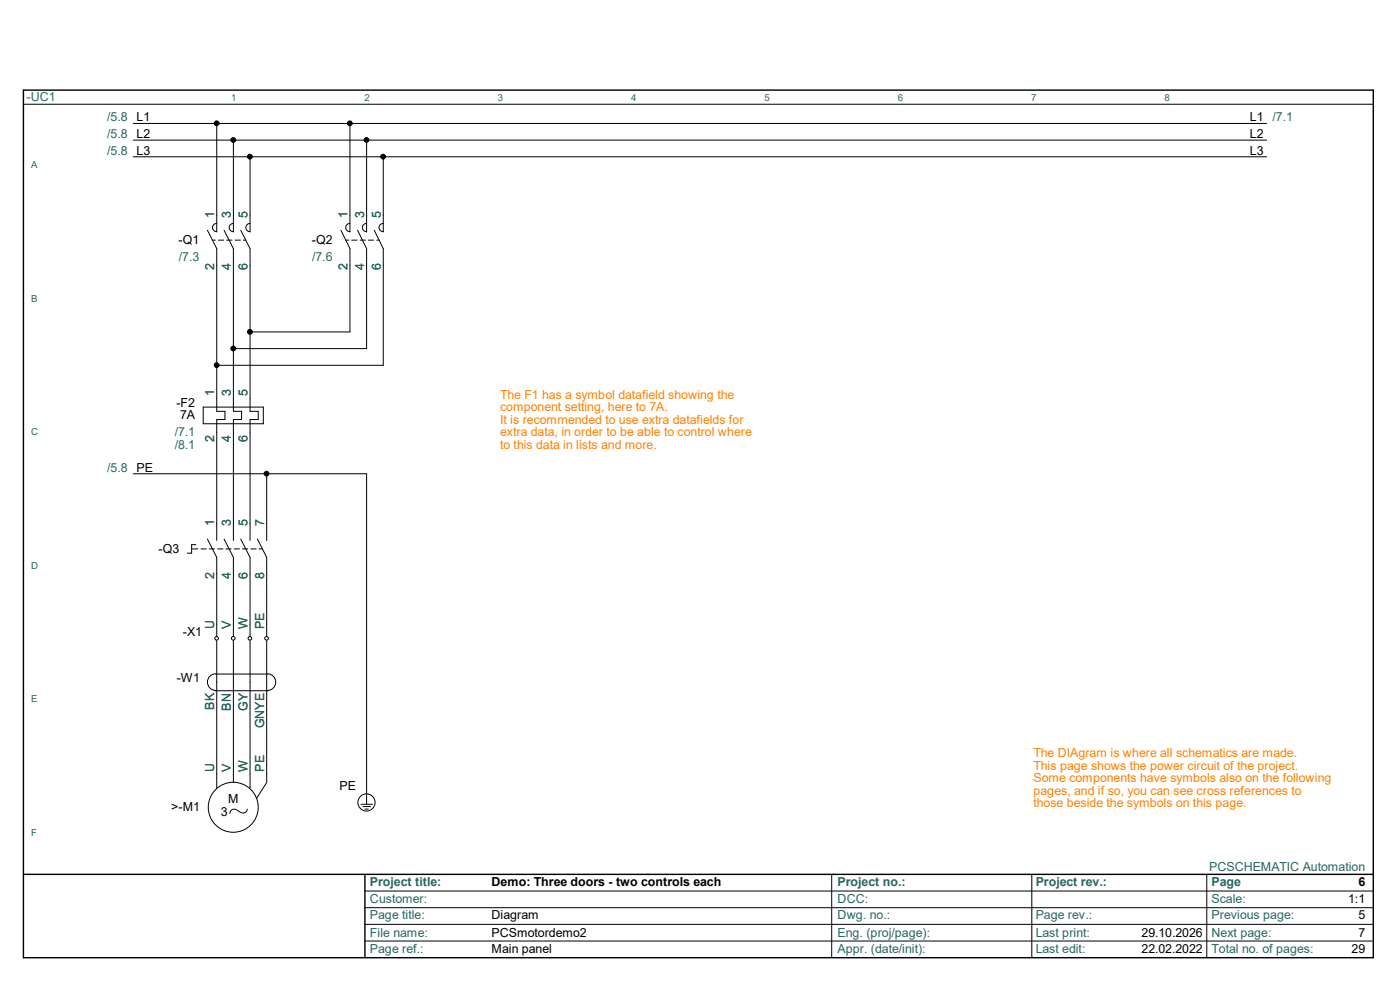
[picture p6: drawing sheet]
<svg xmlns="http://www.w3.org/2000/svg" width="420mm" height="297mm" viewBox="0 0 420 297" stroke-linecap="round" stroke-linejoin="round" font-family="sans-serif">
<path d="M7 27h405v260h-405zM7 262h405M109.5 262v25" fill="none" stroke="#000" stroke-width=".42"/>
<g fill="none" stroke="#000" stroke-width=".3">
<path d="M7.3 31.2h404.7M40 37h340M65 37v32.5M105 37v32.5M40 42h340M40 47h340M70 42v27.5M75 47v22.5M110 42v27.5M115 47v22.5M62.2 69l2.8 5.5v48.8h2.5v2.4h-2.5v36.3M63.8 72h.8"/>
<path d="M65 67a1.23 1.23 0 0 0-1.2 1.2 1.23 1.23 0 0 0 1.2 1.2M65.5 72h1.6M67.2 69l2.8 5.5v48.8h2.5v2.4h-2.5v36.3M68 72h1.6M70 67a1.23 1.23 0 0 0-1.3 1.2 1.23 1.23 0 0 0 1.3 1.2M70.5 72h1.6M72.2 69l2.8 5.5v48.8h2.5v2.4h-2.5v36.3M73 72h.7M75 67a1.23 1.23 0 0 0-1.3 1.2 1.23 1.23 0 0 0 1.3 1.2M102.3 69l2.7 5.5v25h-30M103.7 72h.9M105 67a1.23 1.23 0 0 0-1.3 1.2 1.23 1.23 0 0 0 1.3 1.2"/>
<path d="M105.5 72h1.6M107.3 69l2.7 5.5v30h-40M108 72h1.6M110 67a1.23 1.23 0 0 0-1.3 1.2 1.23 1.23 0 0 0 1.3 1.2M110.5 72h1.6M112.3 69l2.7 5.5v35h-50M113 72h.8M115 67a1.23 1.23 0 0 0-1.3 1.2 1.23 1.23 0 0 0 1.3 1.2M61 122h18v5h-18zM40 142h70v99M80 142v20M57.5 164.5h1.9"/>
<path d="M58.8 163.2h-1.3v2.6h-1.3M60.3 164.5h1.6M62.2 161.5l2.8 5.5v23.8M62.7 164.5h1.6M65.3 164.5h1.6M67.2 161.5l2.8 5.5v23.8M67.7 164.5h1.6M70.3 164.5h1.6M72.2 161.5l2.8 5.5v23.8M72.7 164.5h1.6M75.3 164.5h1.6M77.2 161.5l2.8 5.5v23.8"/>
<path d="M77.7 164.5h1M65 192v44.2M70 192v42.5M75 192v44.2M80 192v42.5l-3 4.8M64.5 207h16M64.8 202h15.5M64.8 201.9a2.5 2.5 0 0 0-2.6 2.5 2.5 2.5 0 0 0 2.6 2.5M80.3 201.9a2.5 2.5 0 0 1 2.4 2.5 2.5 2.5 0 0 1-2.4 2.5M70.9 242.7a1.23 1.23 0 0 0-1.9 1.1M71 242.7l1.2 .8M74.2 242.5a1.23 1.23 0 0 1-1.8 1"/>
<path d="M108.3 241h3.5M108.9 241.7h2.3M109.5 242.5h1M109.5 272h302.2M109.5 277h302.2M109.5 267h302.5M249.5 262v25M309.5 262v25M362 262v25M109.5 282h302.2"/>
<circle cx="65" cy="37" r=".72"/>
<circle cx="104.9" cy="37" r=".72"/>
<circle cx="70" cy="42" r=".72"/>
<circle cx="75" cy="46.9" r=".72"/>
<circle cx="109.9" cy="42" r=".72"/>
<circle cx="114.9" cy="46.9" r=".72"/>
<circle cx="75" cy="99.4" r=".72"/>
<circle cx="65" cy="109.4" r=".72"/>
<circle cx="70" cy="104.4" r=".72"/>
<circle cx="80" cy="141.9" r=".72"/>
<circle cx="65" cy="191.3" r=".55"/>
<circle cx="70" cy="191.3" r=".55"/>
<circle cx="75" cy="191.3" r=".55"/>
<circle cx="80" cy="191.3" r=".55"/>
<circle cx="70" cy="241.9" r="7.5"/>
<circle cx="109.9" cy="240.5" r="2.58"/>
</g>
<g fill="#000">
<circle cx="65" cy="37" r=".72"/>
<circle cx="104.9" cy="37" r=".72"/>
<circle cx="70" cy="42" r=".72"/>
<circle cx="75" cy="46.9" r=".72"/>
<circle cx="109.9" cy="42" r=".72"/>
<circle cx="114.9" cy="46.9" r=".72"/>
<circle cx="75" cy="99.4" r=".72"/>
<circle cx="65" cy="109.4" r=".72"/>
<circle cx="70" cy="104.4" r=".72"/>
<circle cx="80" cy="141.9" r=".72"/>
</g>
<g font-size="3.7" fill="#27675f">
<text x="8" y="30.2">-UC1</text>
<text x="32.2" y="36.4">/5.8</text>
<text x="32.2" y="41.4">/5.8</text>
<text x="381.8" y="36.4">/7.1</text>
<text x="32.2" y="46.4">/5.8</text>
<text x="64.3" y="65.3" transform="rotate(-90 64.3 65.3)">1</text>
<text x="69.2" y="65.3" transform="rotate(-90 69.2 65.3)">3</text>
<text x="74.2" y="65.3" transform="rotate(-90 74.2 65.3)">5</text>
<text x="104.2" y="65.3" transform="rotate(-90 104.2 65.3)">1</text>
<text x="109.2" y="65.3" transform="rotate(-90 109.2 65.3)">3</text>
<text x="114.2" y="65.3" transform="rotate(-90 114.2 65.3)">5</text>
<text x="53.7" y="78.2">/7.3</text>
<text x="64.3" y="80.9" transform="rotate(-90 64.3 80.9)">2</text>
<text x="69.2" y="80.9" transform="rotate(-90 69.2 80.9)">4</text>
<text x="74.2" y="80.9" transform="rotate(-90 74.2 80.9)">6</text>
<text x="93.6" y="78.2">/7.6</text>
<text x="104.2" y="80.9" transform="rotate(-90 104.2 80.9)">2</text>
<text x="109.2" y="80.9" transform="rotate(-90 109.2 80.9)">4</text>
<text x="114.2" y="80.9" transform="rotate(-90 114.2 80.9)">6</text>
<text x="64.3" y="118.8" transform="rotate(-90 64.3 118.8)">1</text>
<text x="69.2" y="118.8" transform="rotate(-90 69.2 118.8)">3</text>
<text x="74.2" y="118.8" transform="rotate(-90 74.2 118.8)">5</text>
<text x="52.4" y="130.7">/7.1</text>
<text x="52.4" y="134.4">/8.1</text>
<text x="64.3" y="132.3" transform="rotate(-90 64.3 132.3)">2</text>
<text x="69.2" y="132.3" transform="rotate(-90 69.2 132.3)">4</text>
<text x="74.2" y="132.3" transform="rotate(-90 74.2 132.3)">6</text>
<text x="32.2" y="141.4">/5.8</text>
<text x="64.3" y="157.7" transform="rotate(-90 64.3 157.7)">1</text>
<text x="69.2" y="157.7" transform="rotate(-90 69.2 157.7)">3</text>
<text x="74.2" y="157.7" transform="rotate(-90 74.2 157.7)">5</text>
<text x="79.2" y="157.7" transform="rotate(-90 79.2 157.7)">7</text>
<text x="64.3" y="173.4" transform="rotate(-90 64.3 173.4)">2</text>
<text x="69.2" y="173.4" transform="rotate(-90 69.2 173.4)">4</text>
<text x="74.2" y="173.4" transform="rotate(-90 74.2 173.4)">6</text>
<text x="79.2" y="173.4" transform="rotate(-90 79.2 173.4)">8</text>
<text x="64.3" y="188.5" transform="rotate(-90 64.3 188.5)">U</text>
<text x="69.2" y="188.5" transform="rotate(-90 69.2 188.5)">V</text>
<text x="74.2" y="188.5" transform="rotate(-90 74.2 188.5)">W</text>
<text x="79.2" y="188.5" transform="rotate(-90 79.2 188.5)">PE</text>
<text x="64.3" y="212.7" transform="rotate(-90 64.3 212.7)">BK</text>
<text x="69.2" y="212.9" transform="rotate(-90 69.2 212.9)">BN</text>
<text x="74.2" y="213.1" transform="rotate(-90 74.2 213.1)">GY</text>
<text x="79.2" y="218.3" transform="rotate(-90 79.2 218.3)">GNYE</text>
<text x="64.3" y="231.2" transform="rotate(-90 64.3 231.2)">U</text>
<text x="69.2" y="231.2" transform="rotate(-90 69.2 231.2)">V</text>
<text x="74.2" y="231.2" transform="rotate(-90 74.2 231.2)">W</text>
<text x="79.2" y="231.2" transform="rotate(-90 79.2 231.2)">PE</text>
<text x="362.8" y="260.9">PCSCHEMATIC Automation</text>
<text x="111" y="265.6">Project title:</text>
<text x="251.3" y="265.6">Project no.:</text>
<text x="310.7" y="265.6">Project rev.:</text>
<text x="363.5" y="265.6">Page</text>
<text x="111" y="270.7">Customer:</text>
<text x="111" y="275.5">Page title:</text>
<text x="251.3" y="275.5">Dwg. no.:</text>
<text x="251.3" y="270.7">DCC:</text>
<text x="310.7" y="275.5">Page rev.:</text>
<text x="363.5" y="275.5">Previous page:</text>
<text x="363.5" y="270.7">Scale:</text>
<text x="111" y="280.7">File name:</text>
<text x="251.3" y="280.7">Eng. (proj/page):</text>
<text x="310.7" y="280.7">Last print:</text>
<text x="363.5" y="280.7">Next page:</text>
<text x="111" y="285.5">Page ref.:</text>
<text x="251.3" y="285.5">Appr. (date/init):</text>
<text x="310.7" y="285.5">Last edit:</text>
<text x="363.5" y="285.5">Total no. of pages:</text>
</g>
<g font-size="3.7">
<text x="41" y="36.4">L1</text>
<text x="41" y="41.4">L2</text>
<text x="375" y="36.4">L1</text>
<text x="375" y="41.4">L2</text>
<text x="41" y="46.4">L3</text>
<text x="375" y="46.4">L3</text>
<text x="53.6" y="73.1">-Q1</text>
<text x="93.6" y="73.1">-Q2</text>
<text x="52.9" y="121.9">-F2</text>
<text x="54" y="125.7">7A</text>
<text x="41" y="141.4">PE</text>
<text x="47.6" y="165.7">-Q3</text>
<text x="54.9" y="190.7">-X1</text>
<text x="53" y="204.4">-W1</text>
<text x="101.9" y="236.9">PE</text>
<text x="51.4" y="243">&gt;-M1</text>
<text x="66.3" y="244.4">3</text>
<text x="68.5" y="240.7">M</text>
<text x="147.5" y="265.6">Demo: Three doors - two controls each</text>
<text x="407.5" y="265.6">6</text>
<text x="147.5" y="275.5">Diagram</text>
<text x="404.5" y="270.7">1:1</text>
<text x="407.5" y="275.5">5</text>
<text x="147.5" y="280.7">PCSmotordemo2</text>
<text x="342.5" y="280.7">29.10.2026</text>
<text x="407.5" y="280.7">7</text>
<text x="147.5" y="285.5">Main panel</text>
<text x="342.5" y="285.5">22.02.2022</text>
<text x="405.5" y="285.5">29</text>
</g>
<g font-size="3.7" fill="#ff8000">
<text x="150" y="119.5">The F1 has a symbol datafield showing the</text>
<text x="150" y="123.2">component setting, here to 7A.</text>
<text x="150" y="127">It is recommended to use extra datafields for</text>
<text x="150" y="130.7">extra data, in order to be able to control where</text>
<text x="150" y="134.4">to this data in lists and more.</text>
<text x="310" y="227">The DIAgram is where all schematics are made.</text>
<text x="310" y="230.7">This page shows the power circuit of the project.</text>
<text x="310" y="234.4">Some components have symbols also on the following</text>
<text x="310" y="238.2">pages, and if so, you can see cross references to</text>
<text x="310" y="242">those beside the symbols on this page.</text>
</g>
<g font-size="2.9" fill="#27675f">
<text x="69.3" y="30.4">1</text>
<text x="109.3" y="30.4">2</text>
<text x="149.4" y="30.4">3</text>
<text x="189.3" y="30.4">4</text>
<text x="229.4" y="30.4">5</text>
<text x="269.3" y="30.4">6</text>
<text x="309.4" y="30.4">7</text>
<text x="349.3" y="30.4">8</text>
<text x="9.3" y="50.4">A</text>
<text x="9.3" y="90.4">B</text>
<text x="9.3" y="130.5">C</text>
<text x="9.3" y="170.4">D</text>
<text x="9.3" y="210.4">E</text>
<text x="9.3" y="250.4">F</text>
</g>
</svg>
